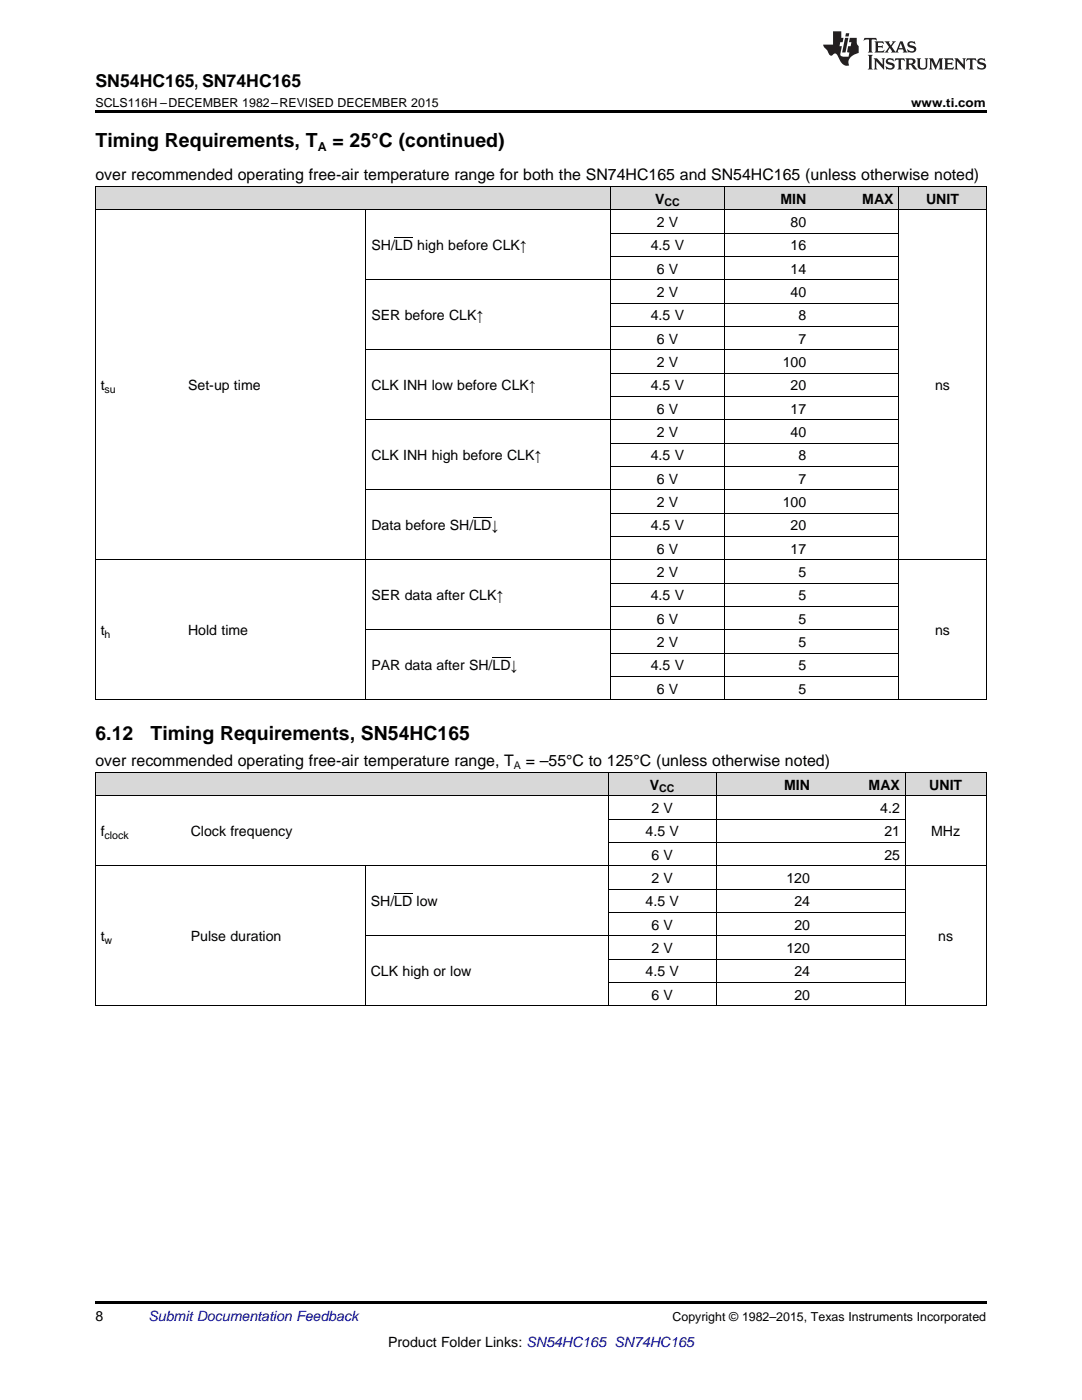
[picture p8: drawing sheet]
<svg xmlns="http://www.w3.org/2000/svg" width="216mm" height="279mm" viewBox="0 0 216 279" stroke-linecap="round" stroke-linejoin="round" font-family="sans-serif">
<g fill="#d8d8d8">
<path d="M19 154.2h18v4.7h-18z"/>
<path d="M37 154.2h35.9v4.7h-35.9z"/>
<path d="M72.9 154.2h48.5v4.7h-48.5z"/>
<path d="M121.4 154.2h21.5v4.7h-21.5z"/>
<path d="M142.9 154.2h19.8v4.7h-19.8z"/>
<path d="M162.7 154.2h18v4.7h-18z"/>
<path d="M180.7 154.2h16.1v4.7h-16.1z"/>
<path d="M19 37.3h17.5v4.6h-17.5z"/>
<path d="M36.5 37.3h36.6v4.6h-36.6z"/>
<path d="M73.1 37.3h48.8v4.6h-48.8z"/>
<path d="M121.9 37.3h22.6v4.6h-22.6z"/>
<path d="M144.5 37.3h17.5v4.6h-17.5z"/>
<path d="M162 37.3h17.4v4.6h-17.4z"/>
<path d="M179.4 37.3h17.4v4.6h-17.4z"/>
</g>
<path d="M19 22h177.8v.5h-177.8zM19 259.7h177.8v.5h-177.8z" fill="#000"/>
<g fill="none" stroke="#000" stroke-width=".2">
<path d="M19 37.2h177.8M19.1 37.3v102.4M121.8 37.3v102.4M144.5 37.3v102.4M179.3 37.3v102.4M196.8 37.3v102.4M19 41.9h177.8M73 41.9v97.8M73.1 55.8h106.3M121.9 51.2h57.5M121.9 46.5h57.5M73.1 69.8h106.3"/>
<path d="M121.9 79.1h57.5M121.9 74.5h57.5M121.9 65.1h57.5M121.9 60.5h57.5M73.1 97.7h106.3M73.1 83.8h106.3M121.9 93.1h57.5M121.9 88.4h57.5M19 111.7h177.8M121.9 116.4h57.5M121.9 107.1h57.5M121.9 102.4h57.5"/>
<path d="M19 139.6h177.8M73.1 125.7h106.3M121.9 135h57.5M121.9 130.3h57.5M121.9 121h57.5M19 158.8h177.8M19 154.1h177.8M19.1 154.2v46.6M121.3 154.2v46.6M142.9 154.2v46.6M180.6 154.2v46.6M196.8 154.2v46.6"/>
<path d="M19 172.8h177.8M72.9 172.8v28M121.4 177.4h59.3M121.4 168.1h59.3M121.4 163.5h59.3M72.9 186.7h107.8M121.4 196.1h59.3M121.4 191.4h59.3M121.4 182.1h59.3M19 200.7h177.8"/>
</g>
<g fill="#231f20">
<path d="M172.5 7.6l-.1 .5 .4-.2h.6v.1v2.1l-.2 .4h.9l-.2-.4v-2.1l.1-.1h.5l.5 .2-.2-.5zM174.5 8.3l.2 .3v1.5l-.2 .4h1.8l.2-.6a1.04 1.04 0 0 1-1.3 .2v-.7h.6l.3 .2v-.6l-.3 .2h-.6v-.6l.8-.1 .4 .3-.2-.5zM176.5 8.3l.9 1.1-.9 1.1h.8l-.2-.2 .4-.7 .5 .7-.2 .2h1.5l-.2-.2 .2-.4h.9l.1 .4-.2 .2h1l-.3-.3-.7-1.9h-.5l-.9 2-.8-1 .9-1h-.8l.1 .3-.4 .5-.3-.6 .1-.2zM179.7 8.6l.4 1h-.7zM181.3 8.4a.63 .63 0 0 0-.2 .7 .63 .63 0 0 0 .6 .4l.6 .2 .1 .2a.75 .75 0 0 1-.7 .4 .75 .75 0 0 1-.6-.5l.1 .7 .1-.1a1.11 1.11 0 0 0 1.5-.6 1.13 1.13 0 0 0-1.2-.8l-.1-.4a1.04 1.04 0 0 1 1.2 .2l-.2-.5-.2 .1-.4-.2zM173.2 10.9l.2 .4v2.2l-.2 .4h1l-.3-.4v-2.2l.3-.4zM174.3 11.6l.3 .4v1.5l-.3 .4h.8l-.2-.4v-1.3l1.5 1.7v-1.9l.2-.4h-.7l.2 .4v.9l-1.1-1.3zM177 11.8a.62 .62 0 0 0-.2 .7 .62 .62 0 0 0 .6 .4l.6 .1 .1 .3a.76 .76 0 0 1-.7 .3 .76 .76 0 0 1-.7-.4l.2 .7 .1-.1a1.11 1.11 0 0 0 1.5-.6 1.13 1.13 0 0 0-1.2-.8l-.1-.4a1.04 1.04 0 0 1 1.2 .2l-.2-.6-.2 .1-.5-.1zM178.7 11.6l-.2 .6a.61 .61 0 0 1 .8-.3v1.6l-.2 .4h.9l-.2-.4v-1.6a.63 .63 0 0 1 .7 .3l-.1-.6zM180.6 11.6l.3 .4v1.5l-.3 .4h1l-.2-.2-.1-.8 .6 .2a.76 .76 0 0 0 1.2 .7l-1-1a.58 .58 0 0 0 .6-.5 .58 .58 0 0 0-.5-.6zM181.4 11.9h.1a.45 .45 0 0 1 .5 .1 .45 .45 0 0 1 .1 .5l-.8 .2zM182.9 11.6l.2 .2a2.17 2.17 0 0 0 .3 1.9 .99 .99 0 0 0 1.6-.6v-1.1l.2-.4h-.7l.2 .2a1.92 1.92 0 0 1-.2 1.8 .6 .6 0 0 1-.9-.5v-1.1l.2-.4zM185.4 11.6l.2 .4v1.5l-.2 .4h.7l-.2-.4v-1.4l.8 1.8 .8-1.8v1.4l-.2 .4h.9l-.2-.4v-1.5l.2-.4h-.8l-.6 1.5-.6-1.5zM188.4 11.6l.2 .4v1.5l-.2 .4h1.8l.1-.6a1.04 1.04 0 0 1-1.2 .1v-.6h.5l.4 .2v-.6l-.4 .2h-.5v-.7h.8l.3 .3-.1-.6zM190.5 11.6l.2 .4v1.5l-.2 .4h.7l-.2-.4v-1.3l1.5 1.7v-1.9l.2-.4h-.7l.2 .4v.9l-1.1-1.3zM192.9 11.6l-.1 .6a.61 .61 0 0 1 .7-.3l.1 1.6-.3 .4h1l-.3-.4 .1-1.6a.63 .63 0 0 1 .7 .3l-.1-.6zM195.2 11.8a.62 .62 0 0 0-.2 .7 .62 .62 0 0 0 .6 .4l.6 .1 .1 .3a.76 .76 0 0 1-.7 .3 .76 .76 0 0 1-.6-.4l.1 .7 .1-.1a1.11 1.11 0 0 0 1.6-.6 1.13 1.13 0 0 0-1.3-.8l-.1-.4a1.04 1.04 0 0 1 1.2 .2l-.1-.6-.2 .1-.5-.1z"/>
<path d="M166.2 6.3v2.6h-1.9v.4l.8 .9a.91 .91 0 0 0 1 .8 .56 .56 0 0 1 .5-.3 .56 .56 0 0 1 .5 .3l.4 .8a1.53 1.53 0 0 0 1.9 1.2 1.54 1.54 0 0 1 1-2.1l.9-.3v-1.4a1.52 1.52 0 0 1-.4-1.6h-1.3l-.2 .8h.5l-.2 .8h-.5l-.1 1v.2l.4 .1-.2 .8a1.93 1.93 0 0 1-1.6-.3l.3-1.8h-.5l.2-.8h.4l.2-.8h-.4v-1.3zM168.6 7.6l-.6 2.9h.7l.6-2.9zM168.8 6.6l-.1 .7h.6l.2-.7z"/>
</g>
<path d="M78.8 47.5h3.6M94.5 103.3h3.6M98.3 131.3h3.6M78.7 178.4h3.6" fill="none" stroke="#000" stroke-width=".2"/>
<g font-size="3.9">
<text x="19" y="29.3">Timing Requirements, T</text>
<text x="66.3" y="29.3">= 25°C (continued)</text>
<text x="19" y="147.8">6.12</text>
<text x="30.1" y="147.8">Timing Requirements, SN54HC165</text>
</g>
<text font-size="3.5" x="19" y="17.3">SN54HC165, SN74HC165</text>
<g font-size="3.2">
<text x="19" y="36">over recommended operating free-air temperature range for both the SN74HC165 and SN54HC165 (unless otherwise noted)</text>
<text x="19" y="152.9">over recommended operating free-air temperature range, T</text>
<text x="104.9" y="152.9">= –55°C to 125°C (unless otherwise noted)</text>
</g>
<g font-size="2.8">
<text x="130.7" y="40.6">V</text>
<text x="155.7" y="40.6">MIN</text>
<text x="172" y="40.6">MAX</text>
<text x="184.8" y="40.6">UNIT</text>
<text x="131.1" y="45.3">2 V</text>
<text x="157.8" y="45.3">80</text>
<text x="74.1" y="50">SH/LD high before CLK↑</text>
<text x="129.9" y="50">4.5 V</text>
<text x="157.8" y="50">16</text>
<text x="131.1" y="54.6">6 V</text>
<text x="131.1" y="59.3">2 V</text>
<text x="157.8" y="54.6">14</text>
<text x="157.8" y="59.3">40</text>
<text x="74.1" y="63.9">SER before CLK↑</text>
<text x="129.9" y="63.9">4.5 V</text>
<text x="159.3" y="63.9">8</text>
<text x="131.1" y="68.6">6 V</text>
<text x="159.3" y="68.6">7</text>
<text x="20.1" y="77.9">t</text>
<text x="37.5" y="77.9">Set-up time</text>
<text x="74.1" y="77.9">CLK INH low before CLK↑</text>
<text x="129.9" y="77.9">4.5 V</text>
<text x="131.1" y="73.2">2 V</text>
<text x="156.2" y="73.2">100</text>
<text x="157.8" y="77.9">20</text>
<text x="186.6" y="77.9">ns</text>
<text x="131.1" y="82.5">6 V</text>
<text x="157.8" y="82.5">17</text>
<text x="131.1" y="87.2">2 V</text>
<text x="157.8" y="87.2">40</text>
<text x="74.1" y="91.9">CLK INH high before CLK↑</text>
<text x="129.9" y="91.9">4.5 V</text>
<text x="159.3" y="91.9">8</text>
<text x="131.1" y="96.5">6 V</text>
<text x="131.1" y="101.2">2 V</text>
<text x="156.2" y="101.2">100</text>
<text x="159.3" y="96.5">7</text>
<text x="74.1" y="105.8">Data before SH/LD↓</text>
<text x="129.9" y="105.8">4.5 V</text>
<text x="157.8" y="105.8">20</text>
<text x="131.1" y="110.5">6 V</text>
<text x="157.8" y="110.5">17</text>
<text x="74.1" y="119.8">SER data after CLK↑</text>
<text x="129.9" y="119.8">4.5 V</text>
<text x="131.1" y="115.1">2 V</text>
<text x="159.3" y="115.1">5</text>
<text x="159.3" y="119.8">5</text>
<text x="131.1" y="124.5">6 V</text>
<text x="159.3" y="124.5">5</text>
<text x="20.1" y="126.8">t</text>
<text x="37.5" y="126.8">Hold time</text>
<text x="131.1" y="129.1">2 V</text>
<text x="159.3" y="129.1">5</text>
<text x="186.6" y="126.8">ns</text>
<text x="74.1" y="133.8">PAR data after SH/LD↓</text>
<text x="129.9" y="133.8">4.5 V</text>
<text x="159.3" y="133.8">5</text>
<text x="131.1" y="138.4">6 V</text>
<text x="159.3" y="138.4">5</text>
<text x="129.7" y="157.6">V</text>
<text x="156.5" y="157.6">MIN</text>
<text x="173.3" y="157.6">MAX</text>
<text x="185.4" y="157.6">UNIT</text>
<text x="20.1" y="166.9">f</text>
<text x="38.1" y="166.9">Clock frequency</text>
<text x="128.8" y="166.9">4.5 V</text>
<text x="130" y="162.2">2 V</text>
<text x="175.6" y="162.2">4.2</text>
<text x="176.5" y="166.9">21</text>
<text x="185.8" y="166.9">MHz</text>
<text x="130" y="171.6">6 V</text>
<text x="176.5" y="171.6">25</text>
<text x="130" y="176.2">2 V</text>
<text x="156.9" y="176.2">120</text>
<text x="74" y="180.9">SH/LD low</text>
<text x="128.8" y="180.9">4.5 V</text>
<text x="130" y="185.5">6 V</text>
<text x="158.5" y="180.9">24</text>
<text x="158.5" y="185.5">20</text>
<text x="20.1" y="187.9">t</text>
<text x="38.1" y="187.9">Pulse duration</text>
<text x="130" y="190.2">2 V</text>
<text x="156.9" y="190.2">120</text>
<text x="187.2" y="187.9">ns</text>
<text x="74" y="194.8">CLK high or low</text>
<text x="128.8" y="194.8">4.5 V</text>
<text x="158.5" y="194.8">24</text>
<text x="130" y="199.5">6 V</text>
<text x="158.5" y="199.5">20</text>
<text x="19" y="263.6">8</text>
<text x="77.4" y="268.9">Product Folder Links: SN54HC165 SN74HC165</text>
</g>
<text font-size="2.8" fill="#0000c8" x="29.6" y="263.6">Submit Documentation Feedback</text>
<g font-size="2.5">
<text x="19" y="21.4">SCLS116H –DECEMBER 1982–REVISED DECEMBER 2015</text>
<text x="181.8" y="21.4">www.ti.com</text>
<text x="63.4" y="30.1">A</text>
<text x="134.2" y="263.6">Copyright © 1982–2015, Texas Instruments Incorporated</text>
</g>
<g font-size="2.1">
<text x="132.6" y="41.2">CC</text>
<text x="20.9" y="78.5">su</text>
<text x="20.9" y="127.4">h</text>
<text x="102.6" y="153.6">A</text>
<text x="131.6" y="158.2">CC</text>
<text x="20.9" y="167.5">clock</text>
<text x="20.9" y="188.4">w</text>
</g>
</svg>
